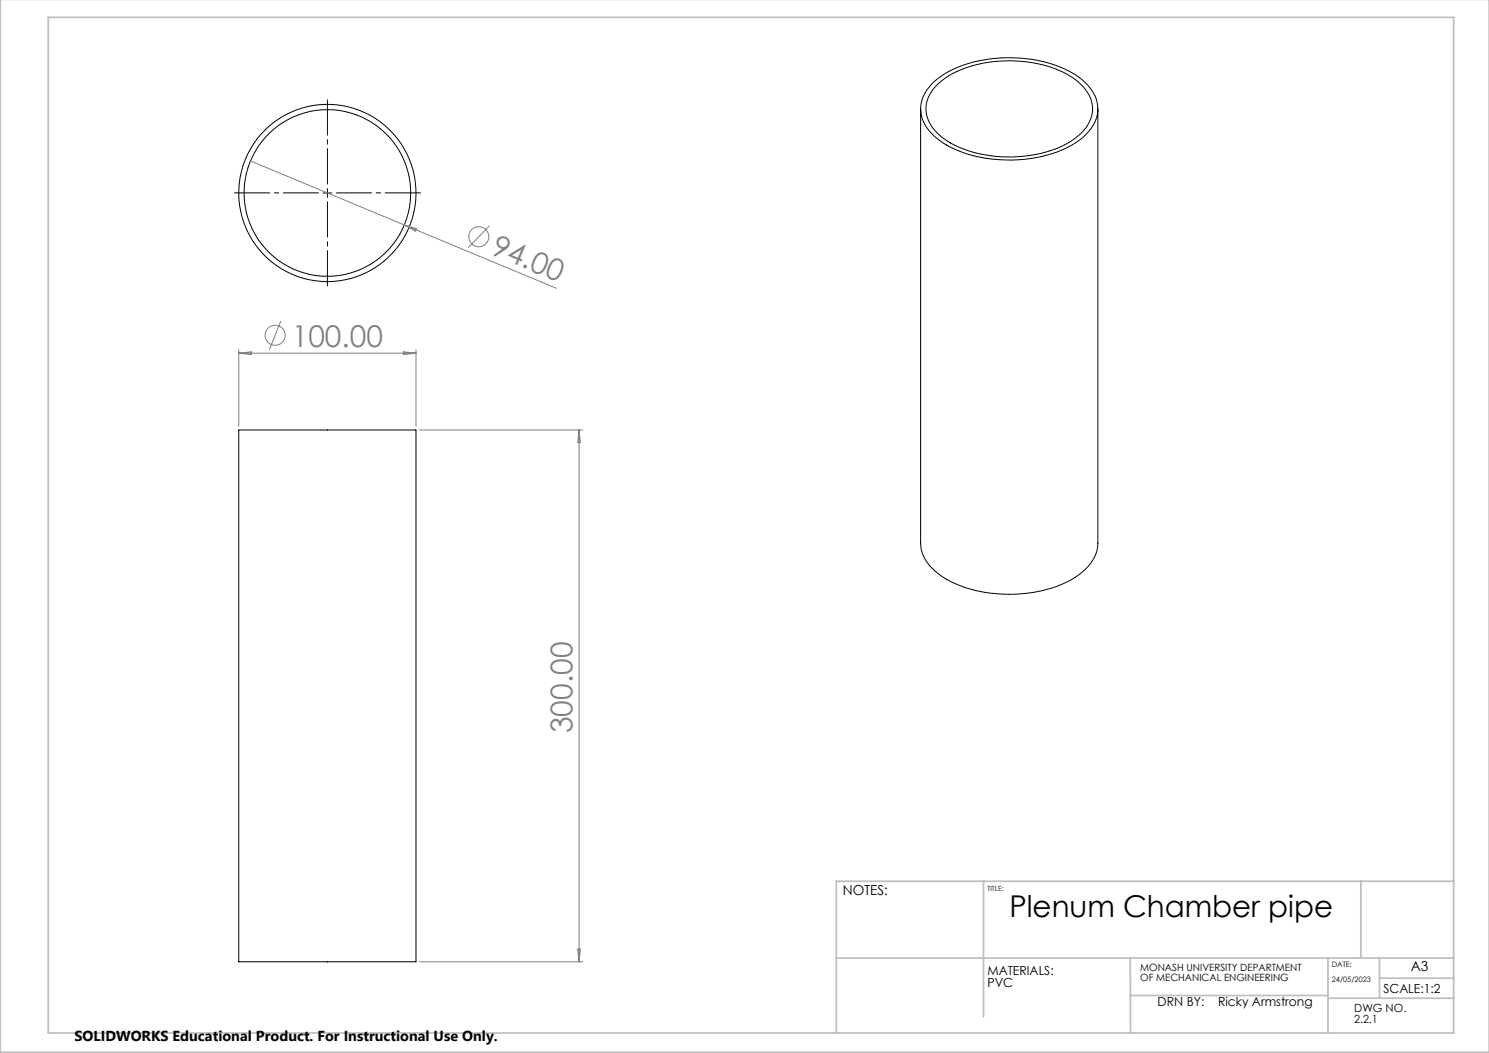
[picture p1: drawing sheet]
<svg xmlns="http://www.w3.org/2000/svg" width="420mm" height="297mm" viewBox="0 0 420 297" stroke-linecap="round" stroke-linejoin="round" font-family="sans-serif">
<g fill="none" stroke="#000" stroke-width=".28">
<path d="M259.7 30.7v122.5a11.1 11.1 0 0 0 5.1 8.7 34.8 34.8 0 0 0 22.2 5.7 30.2 30.2 0 0 0 19.2-7.1 10.3 10.3 0 0 0 3.5-7.3v-122.5M263.6 23a31.7 31.7 0 0 1 19.6-6.7 34.4 34.4 0 0 1 21.9 6.1 10.4 10.4 0 0 1 4.4 10.1 15.6 15.6 0 0 1-10 9.8 40.2 40.2 0 0 1-31.3-.7 14.8 14.8 0 0 1-8.4-9.3 10 10 0 0 1 3.8-9.3zM263.7 24.5a25.2 25.2 0 0 1 14.9-6.9 35.6 35.6 0 0 1 23.8 4.2 11.1 11.1 0 0 1 5.8 9.6 11.8 11.8 0 0 1-6.3 8.6 36.8 36.8 0 0 1-28.6 2.6 18.8 18.8 0 0 1-11.1-7.9 8.4 8.4 0 0 1 1.5-10.2zM91.1 54.4h2.5M92.4 53.2v2.5M67.3 121.3h50v150h-50z"/>
<circle cx="92.3" cy="54.4" r="25"/>
<circle cx="92.4" cy="54.4" r="23.5"/>
</g>
<g fill="none" stroke="#808080" stroke-width=".28">
<path d="M70.7 45.4l43.4 18.1M114.1 63.5l42.8 17.8M114.1 63.5l3.4 1-.3 .7zM138.1 63.7l-6.1 6.2M67.3 98.6v21.7M67.3 99.6h50M67.3 99.6l3.6-.4v.8zM79.2 90.5l-3.2 8.1M113.8 99.2l3.5 .4-3.5 .4zM117.3 98.6v21.7M118.4 121.3h46M163.3 121.3v150"/>
<path d="M163.3 121.3l.4 3.5h-.8zM118.4 271.3h46M162.9 267.7h.8l-.4 3.6z"/>
<circle cx="135" cy="66.8" r="2.83"/>
<circle cx="77.6" cy="94.6" r="2.83"/>
</g>
<path d="M89.9 54.4h-23.8M92.4 51.9v-23.7M92.4 56.9v23.8M94.9 54.4h23.7" fill="none" stroke="#000" stroke-width=".28" stroke-dasharray="15.2 1.3 1.3 1.3" stroke-dashoffset="5.3"/>
<path d="M.1 -.1v296.9h419.9M13.6 4.9h396.4v286.5h-396.4zM277.4 248.6v38.2M383.9 248.6v21.6M410 248.6h-174.1v42.8M235.9 270.2h174.1M318.8 270.2l.1 21.2M374.6 270.2v21.2M389.1 270.2v11.3M389.1 275.9h21M318.8 280.8h55.8M374.6 281.5h35.4" fill="none" stroke="#c0c0c0" stroke-width=".5"/>
<g font-size="8.5" fill="#808080">
<text x="138.1" y="71.5" transform="rotate(23 138.1 71.5)">94.00</text>
<text x="82.3" y="97.8">100.00</text>
<text x="161.5" y="206.8" transform="rotate(-90 161.5 206.8)">300.00</text>
</g>
<text font-size="8.5" x="284.7" y="258.7">Plenum Chamber pipe</text>
<text font-size="4.1" x="21" y="293.7">SOLIDWORKS Educational Product. For Instructional Use Only.</text>
<g font-size="3.9">
<text x="237.8" y="252.4">NOTES:</text>
<text x="398" y="273.9">A3</text>
</g>
<g font-size="3.5">
<text x="278.5" y="275">MATERIALS:</text>
<text x="278.5" y="278.5">PVC</text>
<text x="390.2" y="280">SCALE:1:2</text>
<text x="326.5" y="283.8">DRN BY:</text>
<text x="343.6" y="283.8">Ricky Armstrong</text>
</g>
<g font-size="3.2">
<text x="382" y="285.4">DWG NO.</text>
<text x="382" y="288.6">2.2.1</text>
</g>
<g font-size="2.8">
<text x="321.6" y="273.9">MONASH UNIVERSITY DEPARTMENT</text>
<text x="321.6" y="276.8">OF MECHANICAL ENGINEERING</text>
</g>
<g font-size="2.1">
<text x="375.7" y="272.8">DATE:</text>
<text x="375.7" y="277.1">24/05/2023</text>
</g>
<text font-size="2" x="278.5" y="251.4">TITLE:</text>
</svg>
